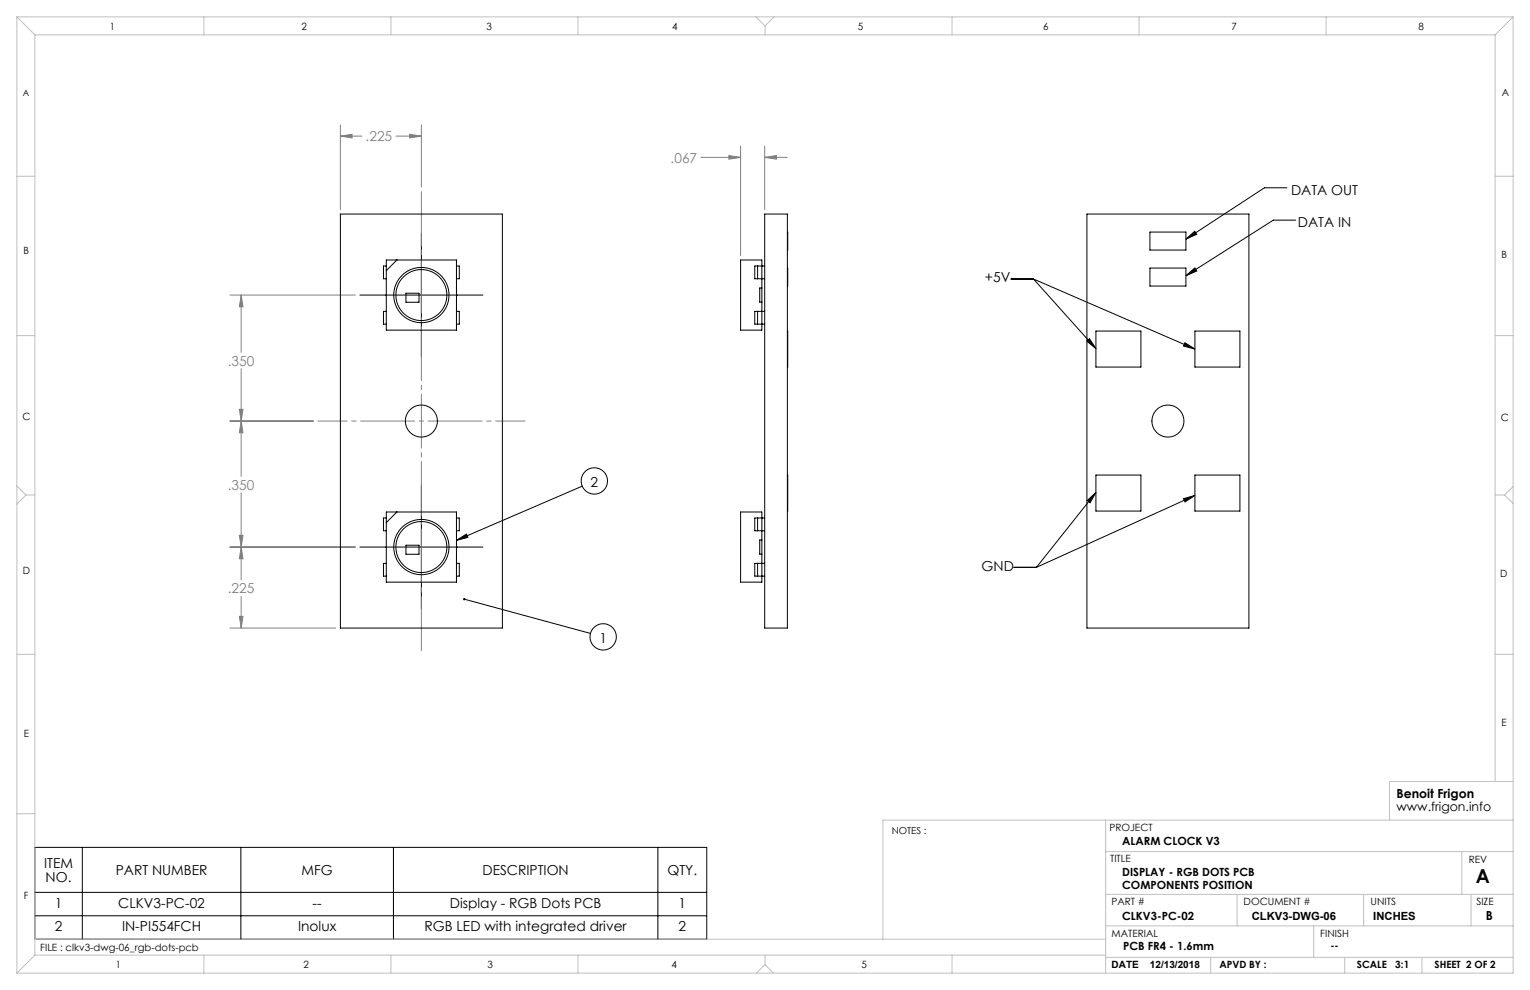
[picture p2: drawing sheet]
<svg xmlns="http://www.w3.org/2000/svg" width="432mm" height="279mm" viewBox="0 0 432 279" stroke-linecap="round" stroke-linejoin="round" font-family="sans-serif">
<g fill="none" stroke="#000" stroke-width=".28">
<path d="M363.2 53h-6.3l-22.2 14.5M118.9 65.9v34.7M285.3 78.7h6.4M291.7 78.7l17.6 19.7M291.7 78.7l45.5 19.8M334.7 67.5l2.5-2.2 .5 .8zM334.7 77.8l2.5-2.2 .6 .9zM365.7 62.1h-6.4l-24.6 15.7M101.6 83.3h34.7M306.7 96.3l.8-.7 1.8 2.8zM334.4 96.7l2.8 1.8-3.2-.8zM118.9 137v34.8"/>
<path d="M164.3 137.2l-35.5 15.3M309.3 139l-16.8 21.1M337.2 139.8l-44.7 20.3M101.6 154.4h34.7M128.8 152.5l2.9-1.8 .4 1zM306.8 141.3l2.5-2.3-1.7 2.9zM334 140.7l3.2-.9-2.8 1.9zM131 169.1l35.6 9.7M286.2 160.1h6.3M9.8 239.1h189.7v26h-189.7zM23.2 239.1v26M68 239.1v26"/>
<path d="M111 239.1v26M185.7 239.1v26M9.8 258.5h189.7M9.8 251.8h189.7"/>
<circle cx="167.7" cy="135.7" r="3.7"/>
<circle cx="170.2" cy="179.7" r="3.7"/>
</g>
<g fill="none" stroke="#808080" stroke-width=".28">
<path d="M96.1 35.2v23.9M96.1 38.4h6M96.1 38.4l3.3-.5v1zM111.8 38.4h7.1M115.6 37.9l3.3 .5-3.3 .5zM118.9 35.2v17.6M197.8 44.4h11.2M205.7 43.9l3.3 .5-3.3 .5zM209 41.2v30.9M215.8 44.4l3.3-.5v1zM215.8 41.2v17.9M215.8 44.4h6.4"/>
<path d="M64.9 83.3h35.4M68.1 83.3v16.1M68.1 83.3l.5 3.3h-1zM64.9 118.8h23.5M67.6 115.5h1l-.5 3.3zM68.1 104.1v30.3M68.1 118.8l.5 3.3h-1zM68.1 139.1v24.6M64.9 154.4h35.4M67.6 151.1h1l-.5 3.3zM68.1 154.4l.5 3.3h-1zM64.9 177.3h29.9"/>
<path d="M67.6 174h1l-.5 3.3zM68.1 168.3v9"/>
</g>
<path d="M118.9 183.6v-129.5" fill="none" stroke="#808080" stroke-width=".28" stroke-dasharray="15.2 1.3 1.3 1.3"/>
<path d="M89.7 118.8h58.4" fill="none" stroke="#808080" stroke-width=".28" stroke-dasharray="15.2 1.3 1.3 1.3" stroke-dashoffset="7"/>
<g fill="none" stroke="#c0c0c0" stroke-width=".28">
<path d="M4.8 4.8l5 5M4.8 4.8h422.2M4.8 4.8v269.8M9.8 9.8h412.2M9.8 9.8v259.8M57.5 4.8v5M110.3 4.8v5M163.1 4.8v5M213.4 4.8l2.5 2.5M215.9 7.3v2.5M218.4 4.8l-2.5 2.5M268.7 4.8v5"/>
<path d="M321.5 4.8v5M374.3 4.8v5M422 9.8v210.7M427 4.8l-5 5M427 4.8v269.8h-422.2M4.8 49.7h5M422 49.7h5M4.8 94.7h5M422 94.7h5M4.8 137.1l2.5 2.6M7.3 139.7l-2.5 2.6M7.3 139.7h2.5"/>
<path d="M422 139.7h2.6M424.6 139.7l2.4 2.4M427 137.3l-2.4 2.4M4.8 184.7h5M422 184.7h5M4.8 229.7h5M312 231.5v43.1M427 231.5h-177.8v33.6M427 220.5h-34.8v11M312 240.3h115M312 252.4h115M349.1 252.4v8.9"/>
<path d="M384.9 252.4v8.9M412.6 240.3v12.1M415.2 252.4v8.9M9.8 265.1h302.2M9.8 269.6l-5 5M9.8 269.6h302.2M57.5 269.6v5M110.3 269.6v5M163.1 269.6v5M215.9 272.2l-2.4 2.4M215.9 272.2l2.4 2.4M215.9 269.6v2.6"/>
<path d="M268.7 269.6v5M312 270.2h115M312 261.3h115M341.7 270.2v4.4M370.8 261.3v8.9M379.5 270.2v4.4M401.3 270.2v4.4"/>
</g>
<path d="M128.8 152.5l2.9-1.8 .4 1zM130.8 168.9l-.1 .1 .3 .1-.3-.1a.34 .34 0 0 0 .4 .4 .34 .34 0 0 0 .2-.5 .34 .34 0 0 0-.5 0zM306.7 96.3l.8-.7 1.8 2.8zM334.4 96.7l2.8 1.8-3.2-.8zM306.8 141.3l2.5-2.3-1.7 2.9zM334 140.7l3.2-.9-2.8 1.9zM334.7 67.5l2.5-2.2 .5 .8zM334.7 77.8l2.5-2.2 .6 .9z" fill="#000"/>
<path d="M68.1 83.3l.5 3.3h-1zM67.6 115.5h1l-.5 3.3zM67.6 151.1h1l-.5 3.3zM68.1 118.8l.5 3.3h-1zM115.6 37.9l3.3 .5-3.3 .5zM96.1 38.4l3.3-.5v1zM67.6 174h1l-.5 3.3zM68.1 154.4l.5 3.3h-1zM205.7 43.9l3.3 .5-3.3 .5zM215.8 44.4l3.3-.5v1z" fill="#808080"/>
<g fill="none" stroke="#000" stroke-width=".28">
<path d="M96.1 60.4h45.7v116.9h-45.7zM109 75.1h-.8v3.6h.8M109 73.4h19.8v19.8h-19.8zM112 73.4l-3 3M128.8 75.1h.8v3.6h-.8M209 73.4h6v19.8h-6zM213.8 75.1h2M213.8 78.7h2M213.8 75.1h-.8v3.6h.8M213.8 75.1v3.6M215.8 60.4h6.4v116.9h-6.4zM222.2 65.5v5.1"/>
<path d="M222.2 75.7v5M306.8 60.4h45.7v116.9h-45.7zM324.5 75.7h10.2v5h-10.2zM324.5 65.5h10.2v5.1h-10.2zM109 87.9h-.8v3.6h.8M114.6 82.8h3.7v2.5h-3.7zM128.8 87.9h.8v3.6h-.8M213.8 91.5h2M213.8 87.9h2M213.8 87.9h-.8v3.6h.8M213.8 87.9v3.6M215 81.3h-.6v4h.6"/>
<path d="M222.2 93.4v10.2M309.3 93.4h12.7v10.2h-12.7zM337.2 93.4h12.7v10.2h-12.7zM222.2 134.1v10.1M309.3 134.1h12.7v10.1h-12.7zM337.2 134.1h12.7v10.1h-12.7zM109 159h-.8v3.6h.8M109 146.2h-.8v3.6h.8M109 144.5h19.8v19.8h-19.8zM112 144.5l-3 3M114.6 153.9h3.7v2.5h-3.7zM128.8 146.2h.8v3.6h-.8"/>
<path d="M128.8 159h.8v3.6h-.8M209 144.5h6v19.8h-6zM213.8 146.2h2M213.8 149.8h2M213.8 159h2M213.8 159h-.8v3.6h.8M213.8 146.2h-.8v3.6h.8M213.8 146.2v3.6M213.8 159v3.6M215 152.4h-.6v4h.6M213.8 162.6h2"/>
<circle cx="118.9" cy="83.3" r="7.2"/>
<circle cx="118.9" cy="83.3" r="7.8"/>
<circle cx="118.9" cy="118.8" r="4.5"/>
<circle cx="329.6" cy="118.8" r="4.5"/>
<circle cx="118.9" cy="154.4" r="7.2"/>
<circle cx="118.9" cy="154.4" r="7.8"/>
</g>
<text font-size="5.4" x="416.5" y="249.1">A</text>
<g font-size="3.9" fill="#808080">
<text x="103.2" y="39.9">.225</text>
<text x="189.3" y="45.9">.067</text>
<text x="64.3" y="103.2">.350</text>
<text x="64.3" y="138.2">.350</text>
<text x="64.3" y="167.5">.225</text>
</g>
<g font-size="3.9">
<text x="364.4" y="55.1">DATA OUT</text>
<text x="366.3" y="64">DATA IN</text>
<text x="278" y="79.7">+5V</text>
<text x="166.7" y="137.4">2</text>
<text x="277" y="161.1">GND</text>
<text x="169.2" y="181.4">1</text>
<text x="12.5" y="245">ITEM</text>
<text x="12.9" y="248.9">NO.</text>
<text x="32.7" y="247">PART NUMBER</text>
<text x="85.1" y="247">MFG</text>
<text x="136.2" y="247">DESCRIPTION</text>
<text x="188.4" y="247">QTY.</text>
<text x="15.5" y="256.2">1</text>
<text x="33.4" y="256.2">CLKV3-PC-02</text>
<text x="88.2" y="256.2">--</text>
<text x="127" y="256.2">Display - RGB Dots PCB</text>
<text x="191.5" y="256.2">1</text>
<text x="15.5" y="262.9">2</text>
<text x="34.4" y="262.9">IN-PI554FCH</text>
<text x="84.1" y="262.9">Inolux</text>
<text x="119.8" y="262.9">RGB LED with integrated driver</text>
<text x="191.5" y="262.9">2</text>
</g>
<g font-size="3.5">
<text x="394.1" y="225.3">Benoit Frigon</text>
<text x="394.1" y="228.8">www.frigon.info</text>
<text x="419.3" y="259.7">B</text>
</g>
<g font-size="3.2">
<text x="316.7" y="238.4">ALARM CLOCK V3</text>
<text x="316.7" y="247.3">DISPLAY - RGB DOTS PCB</text>
<text x="316.7" y="250.8">COMPONENTS POSITION</text>
<text x="316.7" y="259.7">CLKV3-PC-02</text>
<text x="353.3" y="259.7">CLKV3-DWG-06</text>
<text x="387.6" y="259.7">INCHES</text>
<text x="317" y="268.2">PCB FR4 - 1.6mm</text>
</g>
<g font-size="2.8">
<text x="31" y="8.5">1</text>
<text x="85.1" y="8.5">2</text>
<text x="137.3" y="8.5">3</text>
<text x="189.7" y="8.5">4</text>
<text x="242.1" y="8.5">5</text>
<text x="294.4" y="8.5">6</text>
<text x="347.6" y="8.5">7</text>
<text x="400.3" y="8.5">8</text>
<text x="423.8" y="27.2">A</text>
<text x="6.7" y="71.8">B</text>
<text x="423.8" y="72.8">B</text>
<text x="6.4" y="118.6">C</text>
<text x="423.5" y="118.9">C</text>
<text x="6.5" y="162.1">D</text>
<text x="423.4" y="163">D</text>
<text x="6.7" y="207.9">E</text>
<text x="423.7" y="204.9">E</text>
<text x="313.1" y="234.6">PROJECT</text>
<text x="313.3" y="243.2">TITLE</text>
<text x="414.5" y="243.6">REV</text>
<text x="6.7" y="253.8">F</text>
<text x="313.7" y="255.3">PART #</text>
<text x="351" y="255.3">DOCUMENT #</text>
<text x="386.8" y="255.3">UNITS</text>
<text x="416.7" y="255.3">SIZE</text>
<text x="11.4" y="268.4">FILE : clkv3-dwg-06_rgb-dots-pcb</text>
<text x="313.7" y="264.6">MATERIAL</text>
<text x="372.6" y="264.5">FINISH</text>
<text x="375.5" y="267.9">--</text>
<text x="32.7" y="273.3">1</text>
<text x="85.7" y="273.3">2</text>
<text x="137.6" y="273.3">3</text>
<text x="189.6" y="273.3">4</text>
<text x="243.2" y="273.2">5</text>
<text x="313.7" y="273.3">DATE</text>
<text x="324.5" y="273.3">12/13/2018</text>
<text x="344.1" y="273.1">APVD BY :</text>
<text x="383" y="273.1">SCALE</text>
<text x="393.8" y="273.1">3:1</text>
<text x="404.9" y="273.1">SHEET 2 OF 2</text>
</g>
<text font-size="2.7" x="251.7" y="235.2">NOTES :</text>
<text font-size="2.5" x="6.4" y="27">A</text>
</svg>
